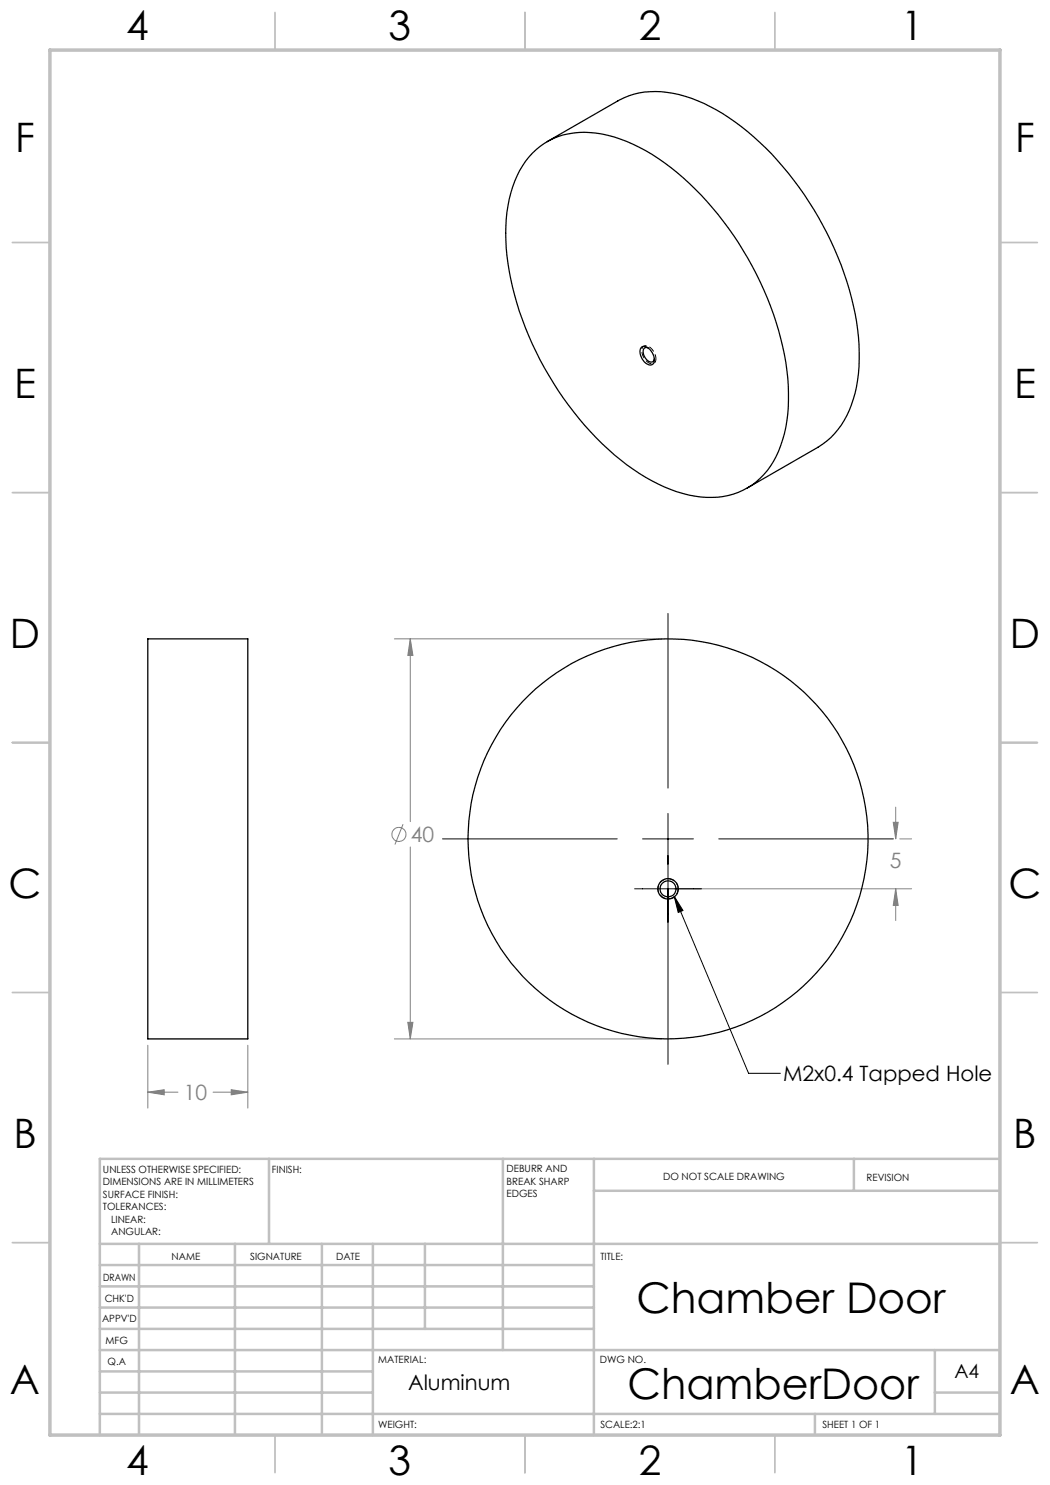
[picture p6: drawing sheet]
<svg xmlns="http://www.w3.org/2000/svg" width="210mm" height="297mm" viewBox="0 0 210 297" stroke-linecap="round" stroke-linejoin="round" font-family="sans-serif">
<g fill="none" stroke="#808080" stroke-width=".2">
<path d="M78.9 127.8h53.4M82.1 127.8l.5 3.3h-1zM82.1 127.8v36.5M80.6 164.8l-1.6 4.1M82.1 169.4v38.4M134.9 177.8h47.4M178.6 164.5h1l-.5 3.3zM179.1 177.8l.5 3.3h-1zM179.1 161.4v6.4M179.1 177.8v6.3M180 167.8h2.3M29.6 218.4l3.2-.5v1.1z"/>
<path d="M29.6 209.1v12.5M29.6 218.4h6M42.6 218.4h7M46.2 217.9l3.4 .5-3.4 .6zM49.6 209.1v12.5M78.9 207.8h53.4M81.6 204.5h1l-.5 3.3z"/>
<circle cx="79.8" cy="166.9" r="1.42"/>
</g>
<path d="M135.6 177.8a2 2 0 0 1-2.9 1.7 2 2 0 0 1-.2-3.4 2 2 0 0 1 3.1 1.5v.2" fill="none" stroke="#000" stroke-width=".2" stroke-dasharray="1.3 .6" stroke-dashoffset=".1" stroke-linecap="butt"/>
<path d="M131.2 71.8a.94 .94 0 0 1-.7 1 .94 .94 0 0 1-1.1-.5 2.35 2.35 0 0 1-.7-3 1.84 1.84 0 0 1 2.2 1.4l.3 1.1" fill="none" stroke="#000" stroke-width=".2" stroke-dasharray="1.3 .6" stroke-dashoffset=".4" stroke-linecap="butt"/>
<path d="M133.6 122.7v34.9M88.5 167.8h34.9M126.9 177.8h13.4M128.5 167.8h10.2M133.6 162.7v50.2M134.8 179.2l1.8 2.9-1 .4zM134.8 179.2l14.9 35.5h6.4M143.8 167.8h34.9" fill="none" stroke="#000" stroke-width=".2"/>
<g fill="none" stroke="#c0c0c0" stroke-width=".35">
<path d="M55 2.5v7.5M105 2.5v7.5M155 2.5v7.5M2.5 48.5h7.5M200 48.5h7.5M2.5 98.5h7.5M200 98.5h7.5M2.5 148.5h7.5M200 148.5h7.5M2.5 198.5h7.5M200 198.5h7.5M2.5 248.5h7.5"/>
<path d="M200 248.5h7.5M55 287v7.5M105 287v7.5M155 287v7.5"/>
</g>
<g fill="none" stroke="#c0c0c0" stroke-width=".5">
<path d="M53.8 231.8v17M100.6 231.8v38.2M118.8 231.8v55.2M118.8 238.2h81.2M170.8 231.8v6.4M200 231.8h-180v55.2M20 248.8h180M20 257.3h98.8M20 253h98.8M27.8 248.8v38.2M47 248.8v38.2M64.4 248.8v38.2"/>
<path d="M74.6 248.8v38.2M85 248.8v17M20 265.8h98.8M20 261.5h98.8M20 278.5h54.6M20 274.3h54.6M20 270h180M187 278.5h13M187 270v12.8M20 282.8h180M163 282.8v4.2"/>
</g>
<path d="M10 10h190v277h-190z" fill="none" stroke="#c0c0c0" stroke-width=".7"/>
<path d="M29.6 218.4l3.2-.5v1.1zM46.2 217.9l3.4 .5-3.4 .6zM82.1 127.8l.5 3.3h-1zM81.6 204.5h1l-.5 3.3zM179.1 177.8l.5 3.3h-1zM178.6 164.5h1l-.5 3.3z" fill="#808080"/>
<path d="M134.8 179.2l1.8 2.9-1 .4z" fill="#000"/>
<g fill="none" stroke="#000" stroke-width=".25">
<path d="M106.5 30.7a14.4 14.4 0 0 1 12.8-4.1 34.2 34.2 0 0 1 17.3 8.9 64.9 64.9 0 0 1 21 40.1 28.8 28.8 0 0 1-2.9 16.7 14.5 14.5 0 0 1-15.7 6.9 34.2 34.2 0 0 1-16.1-8.2 65.1 65.1 0 0 1-21.5-39.9 29.5 29.5 0 0 1 2.5-16.9 15.5 15.5 0 0 1 2.6-3.5zM109.4 28.3l14.2-8.1a16.1 16.1 0 0 1 12.2-1.3 39.1 39.1 0 0 1 17.3 10.7 65.5 65.5 0 0 1 18.4 36.3 30.5 30.5 0 0 1-2.1 17.2 15.1 15.1 0 0 1-5.8 6.4l-14.2 8.1M128.2 69.5a1.4 1.4 0 0 1 2 .7 2.32 2.32 0 0 1 .4 2.6 1.4 1.4 0 0 1-2-.7 2.32 2.32 0 0 1-.4-2.6zM129.6 69.6a.75 .75 0 0 0-.9 .1 .75 .75 0 0 0 0 .9 1.95 1.95 0 0 0 1.8 1.8l.4-.6M29.6 127.8h20v80h-20z"/>
<circle cx="133.6" cy="167.8" r="40"/>
<circle cx="133.6" cy="177.8" r="2.05"/>
<circle cx="133.6" cy="177.8" r="1.61"/>
</g>
<g font-size="8.5">
<text x="127.3" y="262.5">Chamber Door</text>
<text x="125.5" y="279.7">ChamberDoor</text>
</g>
<g font-size="8.1">
<text x="25.2" y="8">4</text>
<text x="77.7" y="8">3</text>
<text x="127.7" y="8">2</text>
<text x="180.2" y="8">1</text>
<text x="3" y="30.4">F</text>
<text x="203" y="30.4">F</text>
<text x="2.8" y="79.6">E</text>
<text x="202.8" y="79.6">E</text>
<text x="2" y="129.6">D</text>
<text x="202" y="129.6">D</text>
<text x="1.7" y="179.6">C</text>
<text x="201.7" y="179.6">C</text>
<text x="2.7" y="229.6">B</text>
<text x="202.7" y="229.6">B</text>
<text x="2" y="278.9">A</text>
<text x="202" y="278.9">A</text>
<text x="25.2" y="295">4</text>
<text x="77.7" y="295">3</text>
<text x="127.7" y="295">2</text>
<text x="180.2" y="295">1</text>
</g>
<g font-size="4.2" fill="#808080">
<text x="82.1" y="168.4">40</text>
<text x="178" y="173.6">5</text>
<text x="36.8" y="220">10</text>
</g>
<g font-size="4.2">
<text x="156.6" y="216.3">M2x0.4 Tapped Hole</text>
<text x="81.6" y="278">Aluminum</text>
</g>
<text font-size="3.9" x="190.9" y="275.5">A4</text>
<g font-size="2">
<text x="20.6" y="234.6">UNLESS OTHERWISE SPECIFIED:</text>
<text x="20.6" y="237.1">DIMENSIONS ARE IN MILLIMETERS</text>
<text x="20.6" y="239.6">SURFACE FINISH:</text>
<text x="54.4" y="234.6">FINISH:</text>
<text x="101.3" y="234.5">DEBURR AND</text>
<text x="101.3" y="237">BREAK SHARP</text>
<text x="101.3" y="239.5">EDGES</text>
<text x="132.6" y="236">DO NOT SCALE DRAWING</text>
<text x="173.3" y="236.2">REVISION</text>
<text x="20.6" y="242.1">TOLERANCES:</text>
<text x="22.2" y="244.6">LINEAR:</text>
<text x="22.2" y="247.1">ANGULAR:</text>
<text x="34.3" y="252">NAME</text>
<text x="50" y="251.9">SIGNATURE</text>
<text x="67.2" y="251.9">DATE</text>
<text x="120.1" y="251.9">TITLE:</text>
<text x="20.6" y="256.1">DRAWN</text>
<text x="20.9" y="260.3">CHK'D</text>
<text x="20.4" y="264.4">APPV'D</text>
<text x="21.1" y="268.8">MFG</text>
<text x="21.5" y="273">Q.A</text>
<text x="75.6" y="272.5">MATERIAL:</text>
<text x="120" y="272.5">DWG NO.</text>
<text x="75.6" y="285.5">WEIGHT:</text>
<text x="120.1" y="285.6">SCALE:2:1</text>
<text x="164.5" y="285.6">SHEET 1 OF 1</text>
</g>
</svg>
